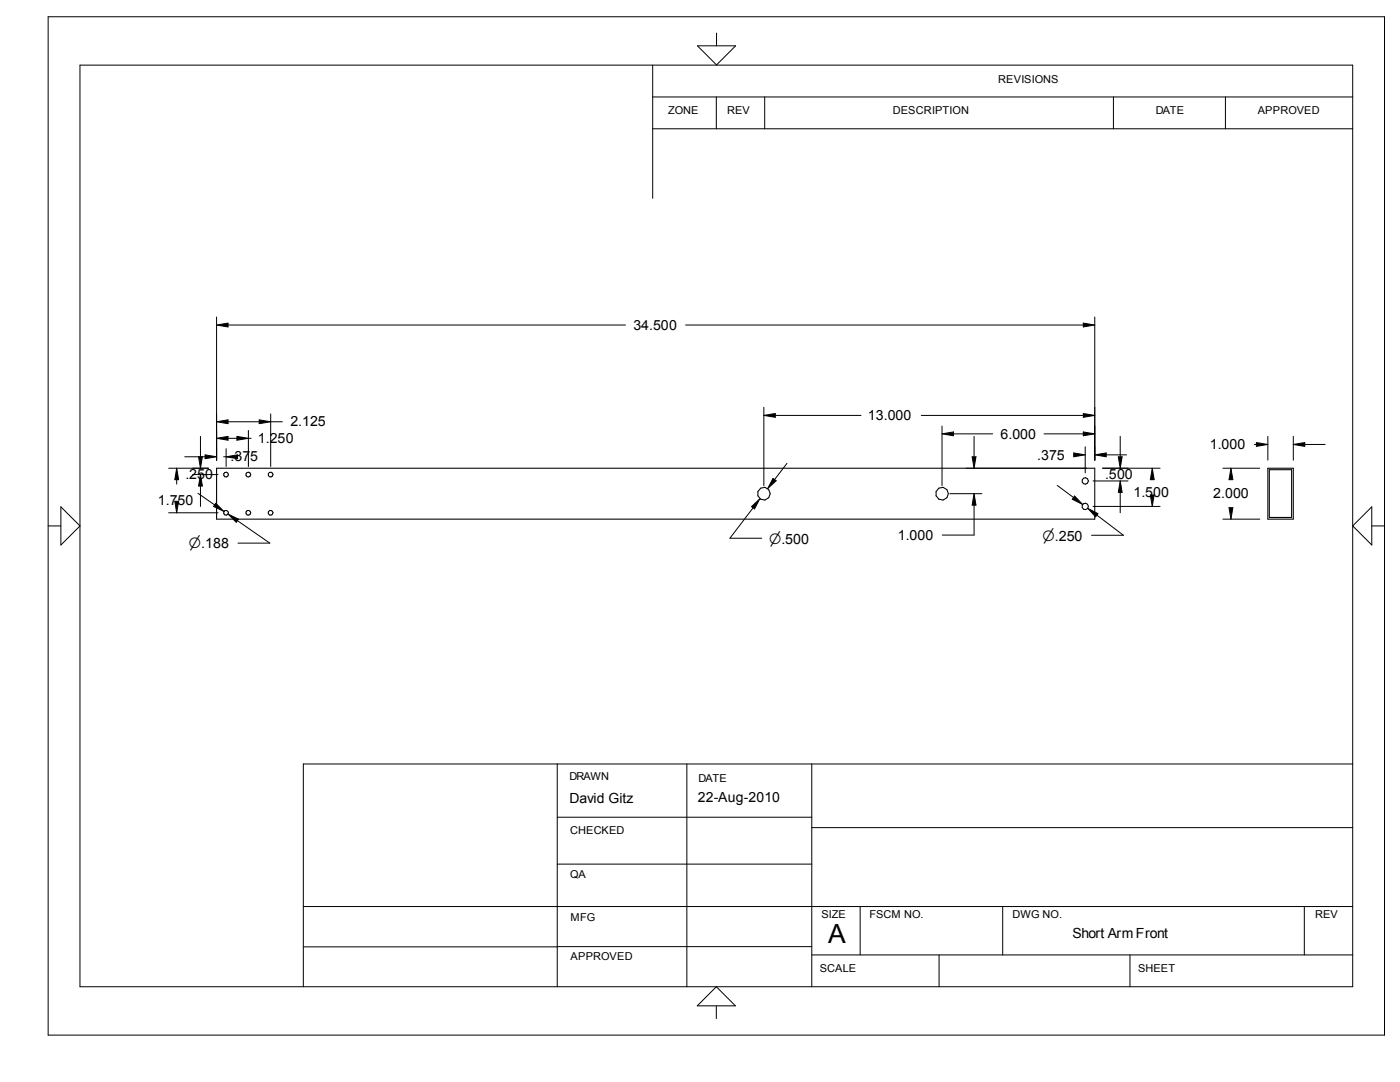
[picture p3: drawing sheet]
<svg xmlns="http://www.w3.org/2000/svg" width="279mm" height="216mm" viewBox="0 0 279 216" stroke-linecap="round" stroke-linejoin="round" font-family="sans-serif">
<g fill="none" stroke="#000" stroke-width=".21">
<path d="M43.2 93.4h175.3v10.2h-175.3zM253 93.4h5.1v10.2h-5.1zM253.3 93.7h4.5v9.6h-4.5z"/>
<circle cx="45.1" cy="94.7" r=".47"/>
<circle cx="49.5" cy="94.7" r=".47"/>
<circle cx="54" cy="94.7" r=".47"/>
<circle cx="152.4" cy="98.5" r="1.27"/>
<circle cx="188" cy="98.5" r="1.27"/>
<circle cx="216.6" cy="96" r=".63"/>
<circle cx="45.1" cy="102.3" r=".47"/>
<circle cx="49.5" cy="102.3" r=".47"/>
<circle cx="54" cy="102.3" r=".47"/>
<circle cx="216.6" cy="101.1" r=".63"/>
</g>
<g fill="none" stroke="#000" stroke-width=".2">
<path d="M9.6 3.3h266.7v203.2h-266.7zM16 13h254v183.9h-254zM130.3 19.3h139.7M130.3 13v26.6M139.2 9.1h7.6l-3.8 3.9zM143 19.3v6.4M143 6.6v2.5M152.6 19.3v6.4M222.2 19.3v6.4M244.6 19.3v6.4M130.3 25.7h139.7M43.2 63.2v28.6"/>
<path d="M43.2 64.9l2.3-.4v.7zM45.5 64.9h79.3M136.8 64.9h79.4M216.2 64.5l2.3 .4-2.3 .3zM218.5 63.2v28.6M33.7 93.4h7.9M35.3 93.4l.3 2.3h-.7zM35.3 95.7v.9M36.9 91.1h4M38.4 94.7h5.1M39.5 98.4l3.3 2.4M39.6 91.1l.4 2.3 .4-2.3"/>
<path d="M40 87.1v4M40 97v4M40 94.7l.4 2.3h-.8zM40.9 90.8l2.3 .3-2.3 .4zM43.2 87.5l2.3-.4v.7zM43.2 84.2l2.3-.4v.7zM44.6 91.1h2.8M45.1 89.5v3.6M45.1 91.1l2.3-.3v.7zM45.5 87.5h1.8M45.5 84.2h6.2M47.3 87.1l2.3 .4-2.3 .3z"/>
<path d="M49.6 85.9v7.2M49.6 87.5h.5M51.7 83.8l2.3 .4-2.3 .3zM54 82.6v10.5M54 84.2h2.3M152.4 81.3v15.6M152.4 82.9l2.3-.4v.8zM154.3 95.5l.6 .4-1.7 1.6zM154.7 82.9h17.1M157.1 92.5l-2.5 3.2M183.9 82.9h32.3M188 85v11.9"/>
<path d="M188 86.6l2.3-.4v.8zM189.6 98.5h6.4M190.3 86.6h7.8M192.8 93.4h24.1M194 91.1h.8l-.4 2.3zM194.4 87.1v4M194.4 98.5l.4 2.3h-.8zM208.4 86.6h7.8M211 96.9l3.2 2.4M214.3 90.8h.1M214.3 90.4l2.3 .4-2.3 .3zM214.5 99l1.6 1.7-2.1-1.1z"/>
<path d="M216.2 82.5l2.3 .4-2.3 .4zM216.2 86.2l2.3 .4-2.3 .4zM216.6 89.2v5.2M218.1 96h7M218.5 90.8l2.3-.4v.7zM220 93.4h11.5M220.8 90.8h4M223.2 91.1h.7l-.3 2.3zM223.6 87.1v4M223.6 98.3v4M223.6 96l.3 2.3h-.7zM229.6 98.8h.7l-.3 2.2z"/>
<path d="M230 93.4l.3 2.3h-.7zM244.1 93.4h7.3M245.7 93.4l.3 2.3h-.7zM250.3 88.7h.4M250.7 88.3l2.3 .4-2.3 .4zM253 87.1v4.7M258.1 87.1v4.7M258.1 88.7l2.3-.4v.8zM260.4 88.7h4.1M9.6 104.9h2.5M12.1 101.1l3.9 3.8-3.9 3.9zM33.7 102.3h9.8"/>
<path d="M34.9 100h.7l-.3 2.3zM43.1 100.4l1.6 1.7-2.1-1.1zM45.5 102.6l2.1 1-.4 .6zM47.4 103.9l6.4 4.5h-6.3M150 101.1l1.6-1.6-1 2.1zM150.3 101.3l-4.6 6.1h6.3M194.4 100.8v6h-6.4M217.1 101.4l2 1.1-.4 .6zM218.1 101h13.4M218.9 102.8l5.3 4h-6.4M244.1 103.6h7.3M245.3 101.3h.7l-.3 2.3z"/>
<path d="M273.8 101.1v7.7l-3.8-3.9zM273.8 104.9h2.5M111.2 152.4v44.5M137.1 152.4v44.5M162 152.4v44.5M270 152.4h-209.5v44.5M111.2 172.4h50.8M111.2 163.1h50.8M162 165.1h108M60.5 188.9h50.7M60.5 180.9h209.5M111.2 188.9h50.8"/>
<path d="M143 196.9l3.8 3.8h-7.7zM162 190.5h108M171.7 180.9v9.6M187.4 190.5v6.4M200.1 180.9v9.6M225.5 190.5v6.4M260.3 180.9v9.6M143 200.7v2.5"/>
</g>
<g fill="#000">
<path d="M43.2 64.5h2.3v.7h-2.3zM216.2 64.5h2.3v.7h-2.3zM34.9 93.5h.7v2.2h-.7zM39.6 91.1h.8v2.3h-.8zM39.7 94.7h.7v2.3h-.7zM40.9 90.8h2.3v.7h-2.3zM43.2 87.1h2.3v.7h-2.3zM43.2 83.8h2.3v.7h-2.3zM45.1 90.8h2.3v.7h-2.3zM47.3 87.1h2.3v.7h-2.3zM51.7 83.8h2.3v.7h-2.3zM150 99.6h1.6v2h-1.6z"/>
<path d="M152.4 82.5h2.3v.8h-2.3zM153.2 95.5h1.7v2h-1.7zM188 86.2h2.3v.8h-2.3zM194 91.1h.8v2.3h-.8zM194.1 98.6h.7v2.2h-.7zM214 99h2.1v1.7h-2.1zM214.3 90.4h2.3v.7h-2.3zM216.2 86.2h2.3v.8h-2.3zM216.2 82.5h2.3v.8h-2.3zM218.5 90.4h2.3v.7h-2.3zM223.2 91.1h.7v2.3h-.7zM223.2 96h.7v2.3h-.7z"/>
<path d="M229.6 98.8h.7v2.2h-.7zM229.6 93.5h.7v2.2h-.7zM245.3 93.5h.7v2.2h-.7zM250.7 88.3h2.3v.8h-2.3zM258.1 88.3h2.3v.8h-2.3zM34.9 100h.7v2.3h-.7zM42.6 100.5h2.1v1.6h-2.1zM45.6 102.6h2v1.6h-2zM217.1 101.5h2v1.6h-2zM245.3 101.3h.7v2.3h-.7z"/>
</g>
<text font-size="5.3" x="165.3" y="188.3">A</text>
<g font-size="2.8">
<text x="126.4" y="65.8">34.500</text>
<text x="173.2" y="83.8">13.000</text>
<text x="51.5" y="88.4">1.250</text>
<text x="58" y="85.1">2.125</text>
<text x="199.7" y="87.5">6.000</text>
<text x="241.4" y="89.6">1.000</text>
<text x="37" y="95.5">.250</text>
<text x="46" y="92.1">.375</text>
<text x="207" y="91.7">.375</text>
<text x="220.6" y="95.6">.500</text>
<text x="31.5" y="100.7">1.750</text>
<text x="226.2" y="99.1">1.500</text>
<text x="242.1" y="99.4">2.000</text>
<text x="179.2" y="107.7">1.000</text>
<text x="208.1" y="107.9">n.250</text>
<text x="37.7" y="109.4">n.188</text>
<text x="153.5" y="108.5">n.500</text>
<text x="113.7" y="160.2">David Gitz</text>
<text x="139.3" y="160.1">22-Aug-2010</text>
<text x="214" y="187.2">Short Arm Front</text>
</g>
<g font-size="2.2">
<text x="199.2" y="16.6">REVISIONS</text>
<text x="133.4" y="22.8">ZONE</text>
<text x="145.1" y="22.8">REV</text>
<text x="178.2" y="22.8">DESCRIPTION</text>
<text x="230.7" y="22.8">DATE</text>
<text x="251" y="22.8">APPROVED</text>
<text x="113.7" y="155.7">DRAWN</text>
<text x="139.4" y="156">DATE</text>
<text x="113.8" y="166.3">CHECKED</text>
<text x="113.8" y="175.2">QA</text>
<text x="113.9" y="183.7">MFG</text>
<text x="164" y="183.2">SIZE</text>
<text x="173.5" y="183.2">FSCM NO.</text>
<text x="202.1" y="183.2">DWG NO.</text>
<text x="262.5" y="183.2">REV</text>
<text x="113.9" y="191.6">APPROVED</text>
<text x="163.6" y="193.9">SCALE</text>
<text x="227.1" y="193.9">SHEET</text>
</g>
</svg>
